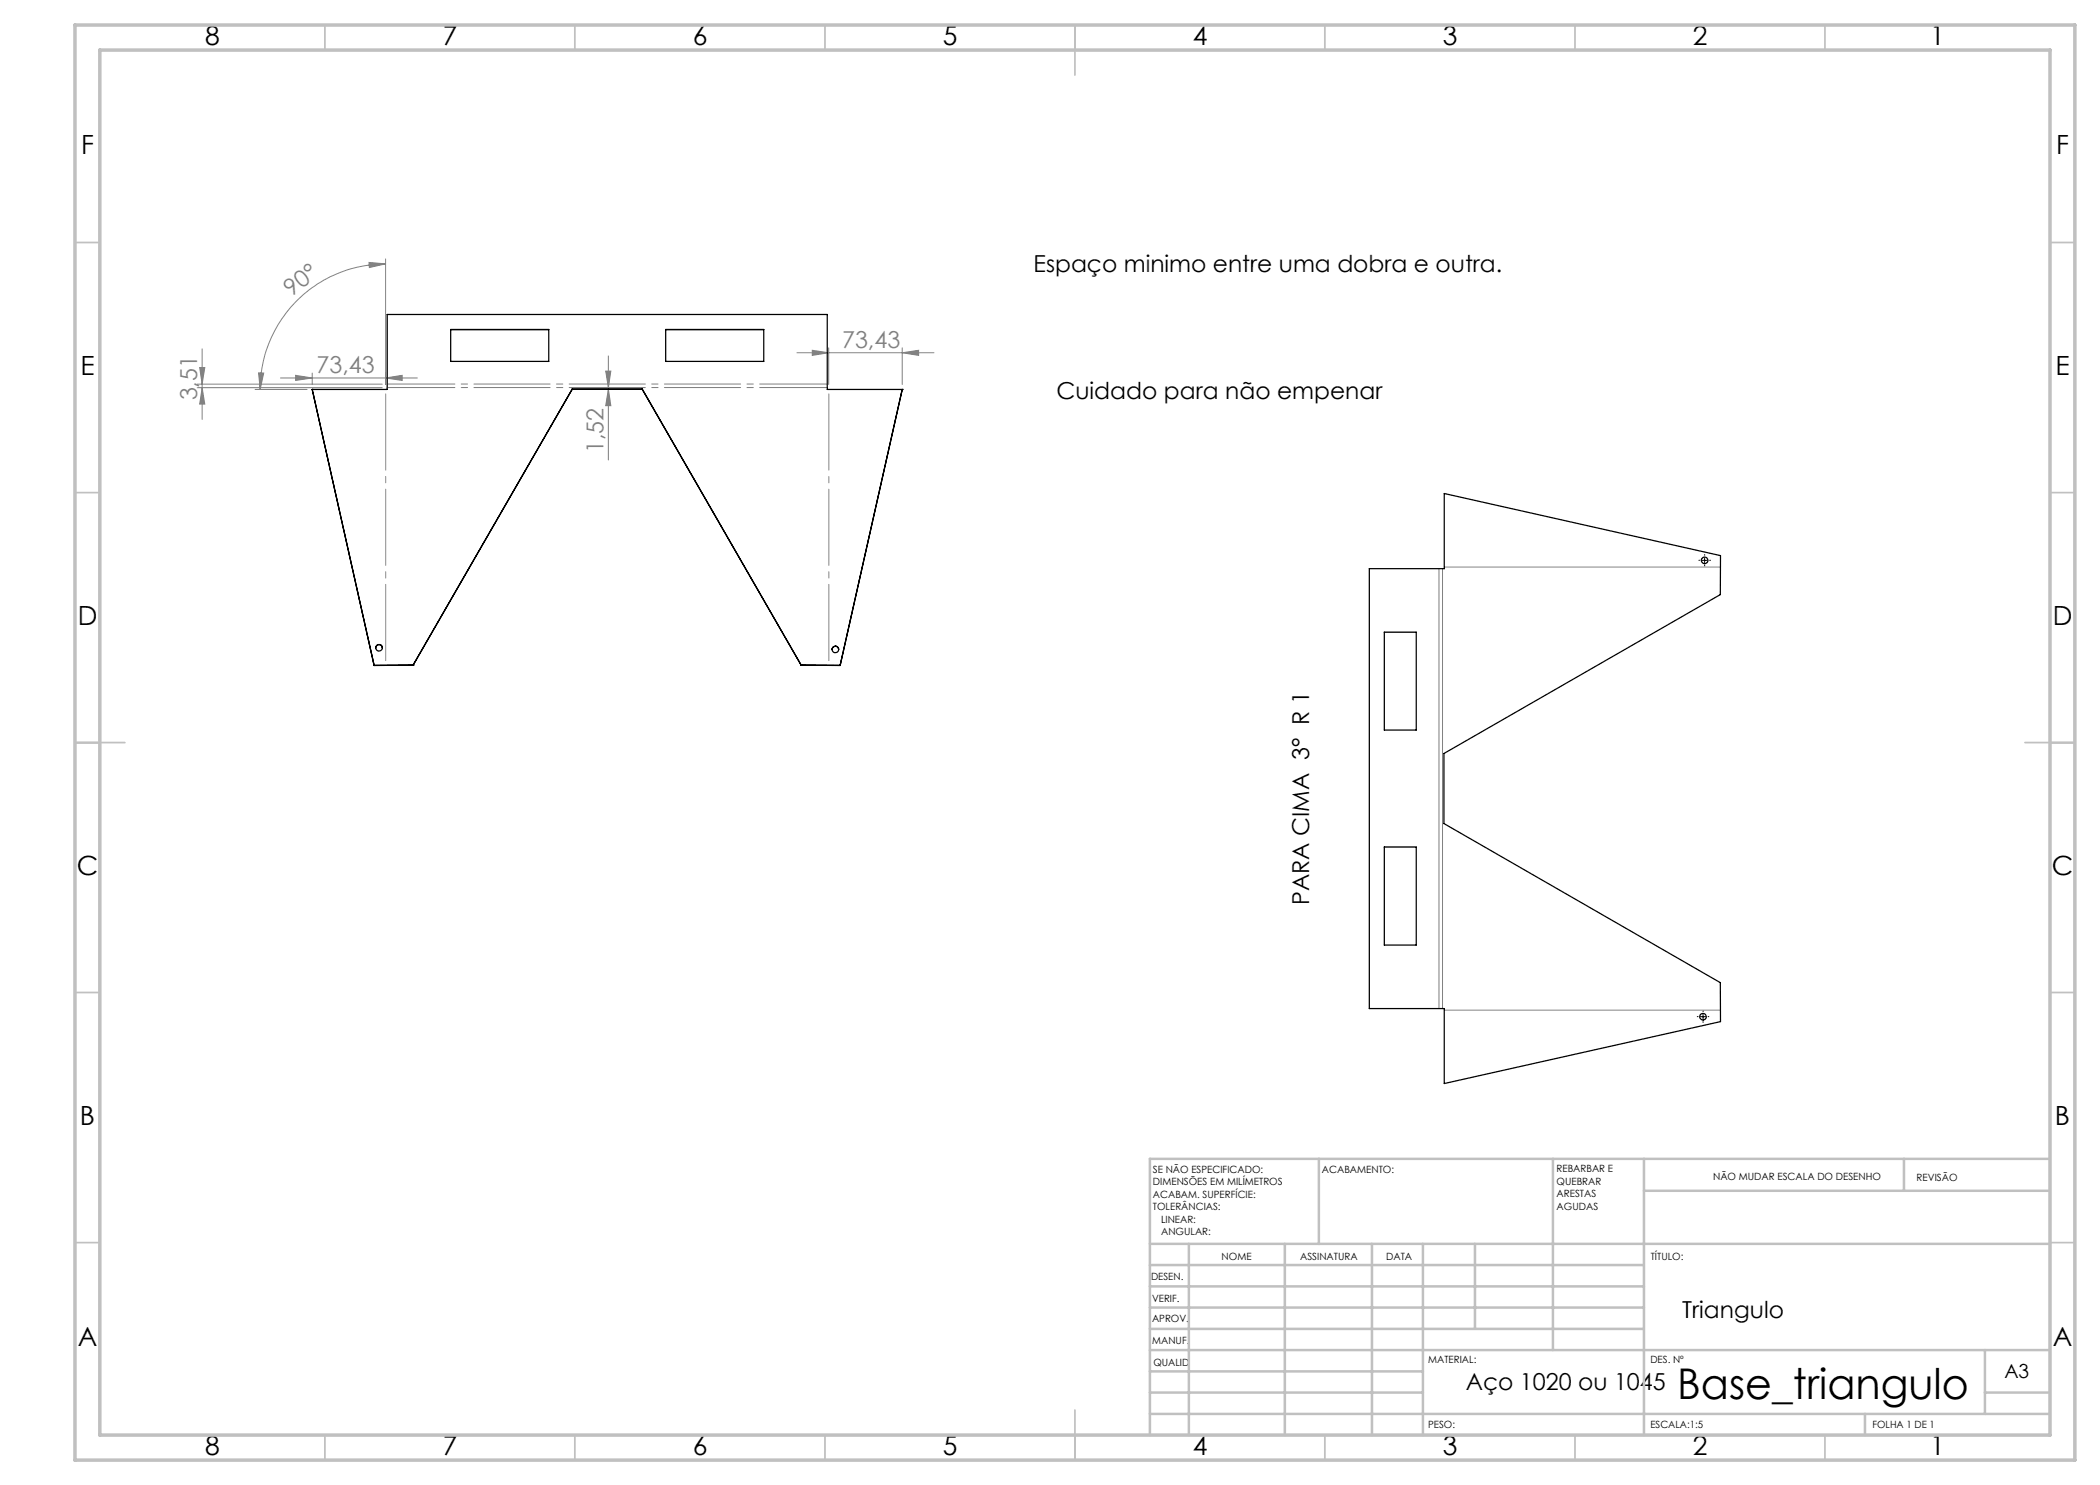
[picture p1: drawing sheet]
<svg xmlns="http://www.w3.org/2000/svg" width="420mm" height="297mm" viewBox="0 0 420 297" stroke-linecap="round" stroke-linejoin="round" font-family="sans-serif">
<g fill="none" stroke="#808080" stroke-width=".2">
<path d="M73.8 52.5l3.3 .3-3.2 .7zM77.1 52.8a25.1 25.1 0 0 0-25.1 25.1M77.1 51.8v25.1M39.4 76.8h37M39.4 77.5h37M39.9 73.5h1.1l-.6 3.3zM40.4 77.5l.6 3.3h-1.1zM40.4 69.8v14.1M51 77.9h10.4M51.7 74.6h1l-.7 3.3zM56.1 75.6h27.4M59.1 75.1l3.3 .5-3.3 .5z"/>
<path d="M62.4 74.6v2.3M77.1 75.6l3.3-.5v1zM121.1 74.2h1.1l-.5 3.3zM121.7 77.8l.5 3.3h-1.1zM121.7 71.2v20.8M159.4 70.6h27.4M162.5 70.1l3.2 .5-3.2 .5zM165.7 69.6v7.3M180.4 70.6l3.3-.5v1zM180.4 69.6v7.3M287.8 113.7v88M288.5 113.7v88"/>
<path d="M288.9 113.4h55.2M288.9 202h55.2"/>
</g>
<path d="M339.9 112.1h-.1M340.9 111.1v-.2M340.9 113.1v.1M341.9 112.1h.2M339.6 203.3h-.1M340.6 202.3v-.1M340.6 204.3v.2M341.6 203.3h.2" fill="none" stroke="#000" stroke-width=".2" stroke-dasharray="15.2 1.3 1.3 1.3"/>
<path d="M340.4 112.1h1M340.9 111.6v1M340.1 203.3h1M340.6 202.8v1" fill="none" stroke="#000" stroke-width=".2"/>
<g fill="none" stroke="#c0c0c0" stroke-width=".35">
<path d="M65 5v5M115 5v5M165 5v5M215 5v10M265 5v5M315 5v5M365 5v5M15 48.5h5M410 48.5h5M15 98.5h5M410 98.5h5M15 148.5h10"/>
<path d="M405 148.5h10M15 198.5h5M410 198.5h5M15 248.5h5M410 248.5h5M65 287v5M115 287v5M165 287v5M215 282v10M265 287v5M315 287v5M365 287v5"/>
</g>
<g fill="none" stroke="#c0c0c0" stroke-width=".5">
<path d="M263.8 231.8v17M310.6 231.8v38.2M328.8 231.8v55.2M328.8 238.2h81.2M380.8 231.8v6.4M410 231.8h-180v55.2M230 248.8h180M230 257.3h98.8M230 253h98.8M237.8 248.8v38.2M257 248.8v38.2M274.4 248.8v38.2"/>
<path d="M284.6 248.8v38.2M295 248.8v17M230 265.8h98.8M230 261.5h98.8M230 278.5h54.6M230 274.3h54.6M230 270h180M397 278.5h13M397 270v12.8M230 282.8h180M373 282.8v4.2"/>
</g>
<path d="M15 5h400v287h-400zM20 10h390v277h-390z" fill="none" stroke="#c0c0c0" stroke-width=".7"/>
<path d="M77.1 77.9v55.1M165.8 133v-55.1" fill="none" stroke="#808080" stroke-width=".2" stroke-dasharray="15.2 1.3 1.3 1.3" stroke-dashoffset="-.9"/>
<path d="M165.5 76.8h-88M165.5 77.5h-88" fill="none" stroke="#808080" stroke-width=".2" stroke-dasharray="15.2 1.3 1.3 1.3" stroke-dashoffset="1.7"/>
<g fill="#808080">
<path d="M77.1 75.6l3.3-.5v1zM59.1 75.1l3.3 .5-3.3 .5z"/>
<path d="M162.5 70.1l3.2 .5-3.2 .5zM180.4 70.6l3.3-.5v1z"/>
<path d="M73.8 52.5l3.3 .3-3.2 .7zM51.7 74.6h1l-.7 3.3z"/>
<path d="M121.1 74.2h1.1l-.5 3.3zM121.7 77.8l.5 3.3h-1.1zM39.9 73.5h1.1l-.6 3.3zM40.4 77.5l.6 3.3h-1.1z"/>
</g>
<g fill="none" stroke="#000" stroke-width=".25">
<path d="M62.4 77.9h.1M62.4 77.9h15v-15h88.1v15h14.9M62.4 77.9l12.4 55.2M90.1 65.9h19.6v6.4h-19.6zM90.1 65.9h19.6M114.4 77.8h14M114.4 77.8l-31.8 55.2M128.4 77.8l31.8 55.2M133.1 65.9h19.7v6.4h-19.7zM133.1 65.9h19.7M180.4 77.9h.1M180.4 77.9l-12.4 55.2"/>
<path d="M288.9 98.7l55.2 12.4v7.8l-55.3 31.8v14l55.3 31.8v7.8l-55.2 12.4v-15h-15v-88h15zM75.1 129.6a.67 .67 0 0 1 .7-.7 .67 .67 0 0 1 .7 .7M82.6 133h.1M82.6 133l-7.8 .1M160.2 133h.1M160.2 133l7.8 .1M166.4 129.9a.67 .67 0 0 1 .7-.6 .67 .67 0 0 1 .6 .6M276.9 126.4h6.3v19.6h-6.3zM276.9 169.4h6.3v19.6h-6.3z"/>
<circle cx="340.9" cy="112.1" r=".66"/>
<circle cx="75.8" cy="129.5" r=".66"/>
<circle cx="167.1" cy="129.9" r=".66"/>
<circle cx="340.6" cy="203.3" r=".66"/>
</g>
<text font-size="8.5" x="335.5" y="279.7">Base_triangulo</text>
<g font-size="5.3">
<text x="41" y="9">8</text>
<text x="88.5" y="9">7</text>
<text x="138.5" y="9">6</text>
<text x="188.5" y="9">5</text>
<text x="238.5" y="9">4</text>
<text x="288.5" y="9">3</text>
<text x="338.5" y="9">2</text>
<text x="386" y="9">1</text>
<text x="16.2" y="30.8">F</text>
<text x="411.2" y="30.8">F</text>
<text x="16.1" y="75">E</text>
<text x="411.1" y="75">E</text>
<text x="15.5" y="125">D</text>
<text x="410.5" y="125">D</text>
<text x="15.4" y="175">C</text>
<text x="410.4" y="175">C</text>
<text x="16" y="225">B</text>
<text x="411" y="225">B</text>
<text x="15.5" y="269.3">A</text>
<text x="410.5" y="269.3">A</text>
<text x="41" y="291">8</text>
<text x="88.5" y="291">7</text>
<text x="138.5" y="291">6</text>
<text x="188.5" y="291">5</text>
<text x="238.5" y="291">4</text>
<text x="288.5" y="291">3</text>
<text x="338.5" y="291">2</text>
<text x="386" y="291">1</text>
</g>
<g font-size="4.7" fill="#808080">
<text x="58.3" y="59.4" transform="rotate(-38 58.3 59.4)">90°</text>
<text x="168.4" y="69.5">73,43</text>
<text x="63.3" y="74.6">73,43</text>
<text x="39.4" y="80.1" transform="rotate(-90 39.4 80.1)">3,51</text>
<text x="120.7" y="90.7" transform="rotate(-90 120.7 90.7)">1,52</text>
</g>
<g font-size="4.7">
<text x="206.7" y="54.3">Espaço minimo entre uma dobra e outra.</text>
<text x="211.3" y="79.7">Cuidado para não empenar</text>
<text x="261.8" y="181" transform="rotate(-90 261.8 181)">PARA CIMA 3° R 1</text>
<text x="336.5" y="263.6">Triangulo</text>
<text x="293.2" y="278">Aço 1020 ou 1045</text>
</g>
<text font-size="3.9" x="400.9" y="275.5">A3</text>
<g font-size="2">
<text x="230.6" y="234.6">SE NÃO ESPECIFICADO:</text>
<text x="230.6" y="237.1">DIMENSÕES EM MILÍMETROS</text>
<text x="230.6" y="239.6">ACABAM. SUPERFÍCIE:</text>
<text x="264.4" y="234.6">ACABAMENTO:</text>
<text x="311.3" y="234.5">REBARBAR E</text>
<text x="311.3" y="237">QUEBRAR</text>
<text x="311.3" y="239.5">ARESTAS</text>
<text x="342.6" y="236">NÃO MUDAR ESCALA DO DESENHO</text>
<text x="383.3" y="236.2">REVISÃO</text>
<text x="230.6" y="242.1">TOLERÂNCIAS:</text>
<text x="232.2" y="244.6">LINEAR:</text>
<text x="311.3" y="242">AGUDAS</text>
<text x="232.2" y="247.1">ANGULAR:</text>
<text x="244.3" y="252">NOME</text>
<text x="260" y="251.9">ASSINATURA</text>
<text x="277.2" y="251.9">DATA</text>
<text x="330.2" y="251.9">TÍTULO:</text>
<text x="230.2" y="256.1">DESEN.</text>
<text x="230.4" y="260.3">VERIF.</text>
<text x="230.4" y="264.4">APROV.</text>
<text x="230.5" y="268.8">MANUF.</text>
<text x="230.7" y="273.1">QUALID</text>
<text x="285.7" y="272.5">MATERIAL:</text>
<text x="330.1" y="272.5">DES. Nº</text>
<text x="285.6" y="285.5">PESO:</text>
<text x="330.1" y="285.6">ESCALA:1:5</text>
<text x="374.5" y="285.6">FOLHA 1 DE 1</text>
</g>
</svg>
